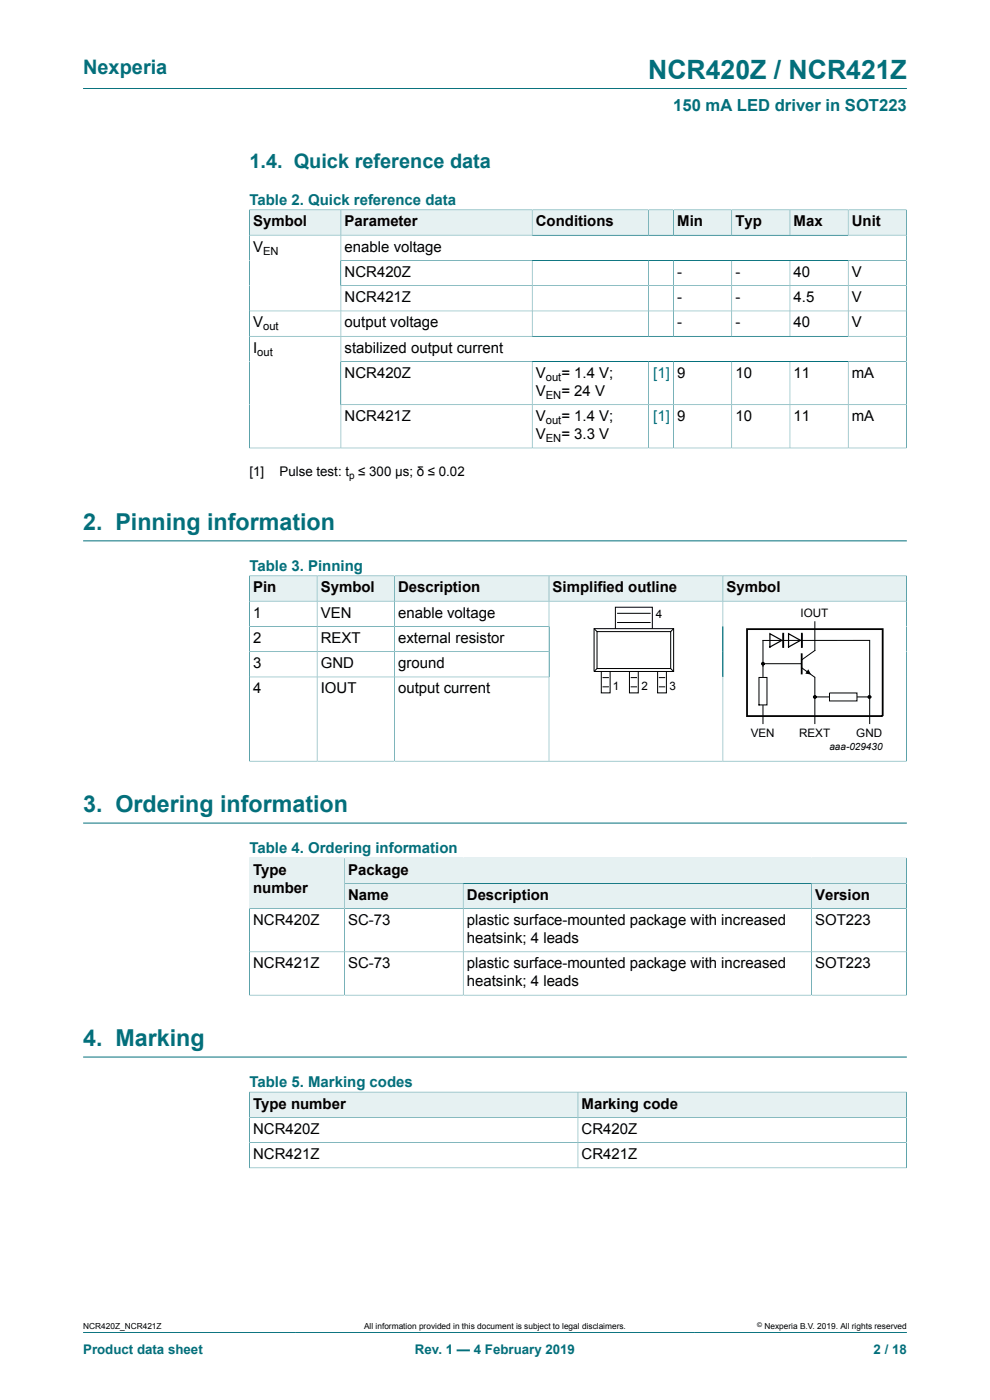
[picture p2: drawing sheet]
<svg xmlns="http://www.w3.org/2000/svg" width="210mm" height="297mm" viewBox="0 0 210 297" stroke-linecap="round" stroke-linejoin="round" font-family="sans-serif">
<path d="M17.6 18.8h174.8" fill="none" stroke="#036f7b" stroke-width=".21"/>
<path d="M53 44.6h19.2v5.2h-19.2z" fill="#e6f1f2"/>
<path d="M52.9 44.5v5.4h19.4v-5.4h-19.5" fill="none" stroke="#036f7b" stroke-width=".21"/>
<path d="M72.4 44.6h40.4v5.2h-40.4z" fill="#e6f1f2"/>
<path d="M72.3 44.5h40.6v5.4h-40.6z" fill="none" stroke="#036f7b" stroke-width=".21"/>
<path d="M113 44.6h24.5v5.2h-24.5z" fill="#e6f1f2"/>
<path d="M112.9 44.5h24.7v5.4h-24.7z" fill="none" stroke="#036f7b" stroke-width=".21"/>
<path d="M137.7 44.6h5.1v5.2h-5.1z" fill="#e6f1f2"/>
<path d="M137.6 44.5h5.3v5.4h-5.3z" fill="none" stroke="#036f7b" stroke-width=".21"/>
<path d="M142.9 44.6h12.3v5.2h-12.3z" fill="#e6f1f2"/>
<path d="M142.9 44.5h12.3v5.4h-12.3z" fill="none" stroke="#036f7b" stroke-width=".21"/>
<path d="M155.3 44.6h12.2v5.2h-12.2z" fill="#e6f1f2"/>
<path d="M155.2 44.5h12.4v5.4h-12.4z" fill="none" stroke="#036f7b" stroke-width=".21"/>
<path d="M167.6 44.6h12.2v5.2h-12.2z" fill="#e6f1f2"/>
<path d="M167.6 44.5h12.3v5.4h-12.3z" fill="none" stroke="#036f7b" stroke-width=".21"/>
<path d="M180 44.6h12.2v5.2h-12.2z" fill="#e6f1f2"/>
<g fill="none" stroke="#036f7b" stroke-width=".21">
<path d="M72.3 55.2h120M72.3 49.9v45.1M112.9 55.2v16.1M137.6 55.2v16.1M142.9 55.2v16.1M155.2 55.2v16.1M167.6 55.2v16.1M179.9 55.2v16.1M192.3 44.5v50.6M192.3 49.9h-139.4v45.2M192.3 44.5h-12.4v5.4M52.9 66h139.4"/>
<path d="M52.9 71.3h139.4M72.3 60.6h120M72.3 76.7h120M112.9 76.7v18.3M137.6 76.7v18.3M142.9 76.7v18.3M155.2 76.7v18.3M167.6 76.7v18.3M179.9 76.7v18.3M52.8 95h139.5M72.3 85.9h120M17.6 114.7h174.8"/>
</g>
<path d="M53 122.2h14.2v5.3h-14.2z" fill="#e6f1f2"/>
<path d="M52.9 122.1v5.4h14.4v-5.3h-14.5" fill="none" stroke="#036f7b" stroke-width=".21"/>
<path d="M67.3 122.2h16.3v5.3h-16.3z" fill="#e6f1f2"/>
<path d="M67.3 122.2h16.4v5.3h-16.4z" fill="none" stroke="#036f7b" stroke-width=".21"/>
<path d="M83.7 122.2h32.7v5.3h-32.7z" fill="#e6f1f2"/>
<path d="M83.7 122.2h32.8v5.3h-32.8z" fill="none" stroke="#036f7b" stroke-width=".21"/>
<path d="M116.5 122.2h36.8v5.3h-36.8z" fill="#e6f1f2"/>
<path d="M116.5 122.2h36.8v5.3h-36.8z" fill="none" stroke="#036f7b" stroke-width=".21"/>
<path d="M153.4 122.2h38.8v5.3h-38.8z" fill="#e6f1f2"/>
<path d="M52.9 132.9h63.6M52.9 138.3h63.6M67.3 127.5v34M83.7 127.5v34M116.5 127.5v34M192.3 122.1v39.4M192.3 127.5h-139.4v34M192.4 122.2h-39.1v39.3M52.9 143.6h63.6M52.8 161.5h139.6" fill="none" stroke="#036f7b" stroke-width=".21"/>
<g fill="none" stroke="#000" stroke-width=".21">
<path d="M126 133.4h16.9v9h-16.9zM126 133.4l.6 .6M126.6 134h15.7v7.8h-15.7zM130.5 133.4v-4.6h7.9v4.6M130.9 132.1h7.1M130.9 130.1h7.1M142.9 133.4l-.6 .6M166.1 134.4v2.9M170.1 134.4v2.9M126.6 141.8l-.6 .6M127.5 142.4v4.6h1.9v-4.6M127.8 143.8h1.4"/>
<path d="M127.8 145.7h1.4M133.5 142.4v4.6h1.9v-4.6M133.8 143.8h1.3M133.8 145.7h1.3M139.5 142.4v4.6h1.9v-4.6M139.7 143.8h1.4M139.7 145.7h1.4M142.3 141.8l.6 .6M170 140.8h-8.2v12.7M172.8 143.7v9.8"/>
</g>
<circle cx="161.8" cy="140.8" r=".28" fill="#000"/>
<g fill="none" stroke="#000" stroke-width=".25">
<path d="M163.3 134.4l2.6 1.4-2.6 1.5zM167.3 134.4l2.5 1.4-2.5 1.5z"/>
<circle cx="161.8" cy="140.8" r=".28"/>
</g>
<path d="M166.1 134.4v2.9M170.1 134.4v2.9" fill="none" stroke="#000" stroke-width=".38"/>
<path d="M161 143.7h1.7v5.8h-1.7z" fill="#fefefe"/>
<path d="M161.8 135.9h22.7v17.6M172.8 131.9v6.1l-2.7 2M161 143.7h1.7v5.8h-1.7zM170.1 141.7l2.7 1.9M172.8 147.8h11.6" fill="none" stroke="#000" stroke-width=".21"/>
<g fill="#000">
<path d="M171.5 142l.5 1.1-1.2-.2z"/>
<circle cx="172.8" cy="147.9" r=".28"/>
<circle cx="184.4" cy="147.9" r=".28"/>
</g>
<path d="M170.1 138.6v4.5" fill="none" stroke="#000" stroke-width=".38"/>
<g fill="none" stroke="#000" stroke-width=".25">
<circle cx="172.8" cy="147.9" r=".28"/>
<circle cx="184.4" cy="147.9" r=".28"/>
</g>
<path d="M176 147h5.8v1.7h-5.8z" fill="#fefefe"/>
<path d="M161.8 135.9v5.4M176 147h5.8v1.7h-5.8z" fill="none" stroke="#000" stroke-width=".21"/>
<path d="M158.5 133.5h28.7v18.4h-28.7z" fill="none" stroke="#000" stroke-width=".38"/>
<path d="M17.6 174.6h174.8M192.3 182v5.4h-119.2v-5.4h119.3" fill="none" stroke="#036f7b" stroke-width=".21"/>
<path d="M73.1 182.1h119.1v5.2h-119.1z" fill="#e6f1f2"/>
<path d="M52.9 182v10.8h20.2v-10.8h-20.3" fill="none" stroke="#036f7b" stroke-width=".21"/>
<g fill="#e6f1f2">
<path d="M53 182.1h20v10.6h-20z"/>
<path d="M73.1 187.5h25.1v5.2h-25.1z"/>
</g>
<path d="M73.1 187.4h25.2v5.4h-25.2z" fill="none" stroke="#036f7b" stroke-width=".21"/>
<path d="M98.3 187.5h73.8v5.2h-73.8z" fill="#e6f1f2"/>
<path d="M98.3 187.4h73.8v5.4h-73.8z" fill="none" stroke="#036f7b" stroke-width=".21"/>
<path d="M172.2 187.5h20v5.2h-20z" fill="#e6f1f2"/>
<path d="M73.1 192.8v18.3M98.3 192.8v18.3M192.3 192.8h-139.4v18.4M52.8 211.1h139.6M52.9 201.9h139.4M172.1 211.1v-23.7h20.2v23.8M17.6 224.2h174.8" fill="none" stroke="#036f7b" stroke-width=".21"/>
<path d="M53 231.7h69.5v5.3h-69.5z" fill="#e6f1f2"/>
<path d="M52.9 231.6v5.4h69.7v-5.3h-69.8" fill="none" stroke="#036f7b" stroke-width=".21"/>
<path d="M122.7 231.7h69.5v5.3h-69.5z" fill="#e6f1f2"/>
<path d="M192.3 231.6v16.2M192.3 237h-139.4v10.8M192.3 231.7h-69.7v16.1M52.8 247.8h139.5M52.9 242.4h139.4M17.6 282.6h174.8" fill="none" stroke="#036f7b" stroke-width=".21"/>
<text font-size="5.6" fill="#036f7b" x="137.5" y="16.8">NCR420Z / NCR421Z</text>
<g font-size="4.9" fill="#036f7b">
<text x="17.6" y="112.4">2. Pinning information</text>
<text x="17.6" y="172.3">3. Ordering information</text>
<text x="17.6" y="221.9">4. Marking</text>
</g>
<g font-size="4.2" fill="#036f7b">
<text x="17.6" y="15.6">Nexperia</text>
<text x="52.9" y="35.7">1.4. Quick reference data</text>
</g>
<text font-size="3.5" fill="#036f7b" x="142.8" y="23.7">150 mA LED driver in SOT223</text>
<g font-size="3.2" fill="#036f7b">
<text x="52.9" y="43.4">Table 2. Quick reference data</text>
<text x="52.9" y="121.1">Table 3. Pinning</text>
<text x="52.9" y="181">Table 4. Ordering information</text>
<text x="52.9" y="230.6">Table 5. Marking codes</text>
</g>
<g font-size="3.2">
<text x="53.7" y="48">Symbol</text>
<text x="53.7" y="53.4">V</text>
<text x="73.1" y="48">Parameter</text>
<text x="73.1" y="53.4">enable voltage</text>
<text x="113.7" y="48">Conditions</text>
<text x="143.7" y="48">Min</text>
<text x="156" y="48">Typ</text>
<text x="168.3" y="48">Max</text>
<text x="180.7" y="48">Unit</text>
<text x="73.1" y="58.7">NCR420Z</text>
<text x="143.7" y="58.7">-</text>
<text x="156" y="58.7">-</text>
<text x="168.3" y="58.7">40</text>
<text x="180.7" y="58.7">V</text>
<text x="73.1" y="64.1">NCR421Z</text>
<text x="143.7" y="64.1">-</text>
<text x="156" y="64.1">-</text>
<text x="168.3" y="64.1">4.5</text>
<text x="180.7" y="64.1">V</text>
<text x="53.7" y="69.5">V</text>
<text x="73.1" y="69.5">output voltage</text>
<text x="143.7" y="69.5">-</text>
<text x="156" y="69.5">-</text>
<text x="168.3" y="69.5">40</text>
<text x="180.7" y="69.5">V</text>
<text x="53.7" y="74.8">I</text>
<text x="73.1" y="74.8">stabilized output current</text>
<text x="73.1" y="80.2">NCR420Z</text>
<text x="113.7" y="80.2">V</text>
<text x="119.1" y="80.2">= 1.4 V;</text>
<text x="143.7" y="80.2">9</text>
<text x="156" y="80.2">10</text>
<text x="168.3" y="80.2">11</text>
<text x="180.7" y="80.2">mA</text>
<text x="73.1" y="89.4">NCR421Z</text>
<text x="113.7" y="84">V</text>
<text x="113.7" y="89.4">V</text>
<text x="119.1" y="84">= 24 V</text>
<text x="119.1" y="89.4">= 1.4 V;</text>
<text x="143.7" y="89.4">9</text>
<text x="156" y="89.4">10</text>
<text x="168.3" y="89.4">11</text>
<text x="180.7" y="89.4">mA</text>
<text x="113.7" y="93.2">V</text>
<text x="119.1" y="93.2">= 3.3 V</text>
<text x="53.7" y="125.7">Pin</text>
<text x="68" y="125.7">Symbol</text>
<text x="84.4" y="125.7">Description</text>
<text x="117.2" y="125.7">Simplified outline</text>
<text x="154.1" y="125.7">Symbol</text>
<text x="53.7" y="131">1</text>
<text x="68" y="131">VEN</text>
<text x="84.4" y="131">enable voltage</text>
<text x="53.7" y="136.4">2</text>
<text x="68" y="136.4">REXT</text>
<text x="84.4" y="136.4">external resistor</text>
<text x="53.7" y="141.8">3</text>
<text x="68" y="141.8">GND</text>
<text x="84.4" y="141.8">ground</text>
<text x="53.7" y="147.1">4</text>
<text x="68" y="147.1">IOUT</text>
<text x="84.4" y="147.1">output current</text>
<text x="53.7" y="185.5">Type</text>
<text x="73.8" y="185.5">Package</text>
<text x="53.7" y="189.4">number</text>
<text x="73.8" y="190.9">Name</text>
<text x="99" y="190.9">Description</text>
<text x="172.9" y="190.9">Version</text>
<text x="53.7" y="196.3">NCR420Z</text>
<text x="73.8" y="196.3">SC-73</text>
<text x="99" y="196.3">plastic surface-mounted package with increased</text>
<text x="172.9" y="196.3">SOT223</text>
<text x="99" y="200.1">heatsink; 4 leads</text>
<text x="53.7" y="205.4">NCR421Z</text>
<text x="73.8" y="205.4">SC-73</text>
<text x="99" y="205.4">plastic surface-mounted package with increased</text>
<text x="99" y="209.2">heatsink; 4 leads</text>
<text x="172.9" y="205.4">SOT223</text>
<text x="53.7" y="235.2">Type number</text>
<text x="123.4" y="235.2">Marking code</text>
<text x="53.7" y="240.5">NCR420Z</text>
<text x="53.7" y="245.9">NCR421Z</text>
<text x="123.4" y="240.5">CR420Z</text>
<text x="123.4" y="245.9">CR421Z</text>
</g>
<g font-size="3.2" fill="#00f">
<text x="138.6" y="80.2">[1]</text>
<text x="138.6" y="89.4">[1]</text>
</g>
<g font-size="2.8">
<text x="52.9" y="101">[1]</text>
<text x="59.3" y="101">Pulse test: t ≤ 300 µs; δ ≤ 0.02</text>
</g>
<g font-size="2.8" fill="#036f7b">
<text x="17.6" y="287.2">Product data sheet</text>
<text x="88" y="287.2">Rev. 1 — 4 February 2019</text>
<text x="185.3" y="287.2">2 / 18</text>
</g>
<g font-size="2.5">
<text x="139.1" y="131.1">4</text>
<text x="169.8" y="130.8">IOUT</text>
<text x="130" y="146.4">1</text>
<text x="136" y="146.4">2</text>
<text x="142" y="146.4">3</text>
<text x="159.2" y="156.3">VEN</text>
<text x="169.5" y="156.3">REXT</text>
<text x="181.6" y="156.3">GND</text>
</g>
<g font-size="2.4">
<text x="55.8" y="54">EN</text>
<text x="55.8" y="70.1">out</text>
<text x="54.6" y="75.5">out</text>
<text x="115.8" y="80.8">out</text>
<text x="115.8" y="84.6">EN</text>
<text x="115.8" y="90">out</text>
<text x="115.8" y="93.8">EN</text>
</g>
<g font-size="2.1">
<text x="74" y="101.5">p</text>
<text x="175.9" y="159.1">aaa-029430</text>
</g>
<g font-size="1.8">
<text x="17.6" y="282">NCR420Z_NCR421Z</text>
<text x="77.2" y="282">All information provided in this document is subject to legal disclaimers.</text>
<text x="162.2" y="282">Nexperia B.V. 2019. All rights reserved</text>
</g>
<text font-size="1.4" x="160.6" y="281.6">©</text>
</svg>
